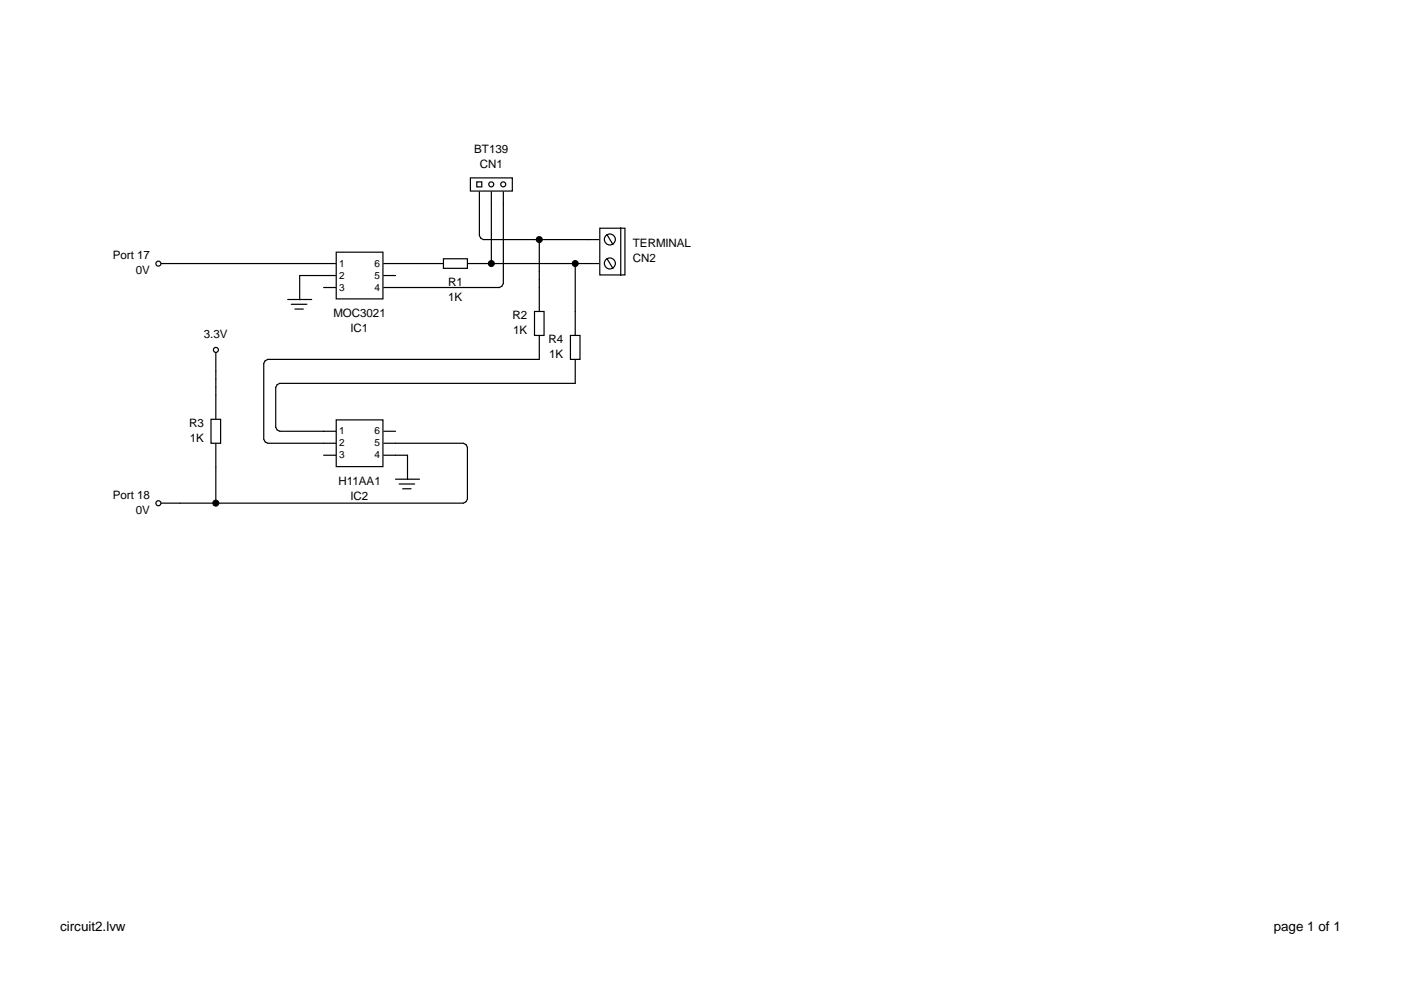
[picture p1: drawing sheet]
<svg xmlns="http://www.w3.org/2000/svg" width="297mm" height="210mm" viewBox="0 0 297 210" stroke-linecap="round" stroke-linejoin="round" font-family="sans-serif">
<path d="M101.6 40.7v2.5M104.2 40.7v2.5M106.7 40.7v2.5" fill="none" stroke="#000" stroke-width=".25"/>
<path d="M99.7 37.7h8.9v2.8h-8.9z" fill-rule="evenodd" fill="#fff"/>
<path d="M99.7 37.7h8.9v2.8h-8.9z" fill="none" stroke="#000" stroke-width=".25"/>
<path d="M101.1 38.6h1v1h-1z" fill-rule="evenodd" fill="#fff"/>
<path d="M101.1 38.6h1v1h-1z" fill="none" stroke="#000" stroke-width=".25"/>
<circle cx="104.2" cy="39.1" r=".54" fill="#fff"/>
<circle cx="104.2" cy="39.1" r=".54" fill="none" stroke="#000" stroke-width=".25"/>
<circle cx="106.7" cy="39.1" r=".54" fill="#fff"/>
<g fill="none" stroke="#000" stroke-width=".25">
<path d="M68.6 55.9h2.6M68.6 58.4h2.6M81.4 55.9h2.5M81.4 58.4h2.5M68.6 61h2.6M81.4 61h2.5"/>
<circle cx="106.7" cy="39.1" r=".54"/>
</g>
<path d="M71.3 53.5h9.9v9.9h-9.9z" fill-rule="evenodd" fill="#fff"/>
<path d="M71.3 53.5h9.9v9.9h-9.9zM124.5 50.8h2.6M124.5 55.9h2.6" fill="none" stroke="#000" stroke-width=".25"/>
<path d="M127.2 48.4h5.3v9.9h-5.3z" fill-rule="evenodd" fill="#fff"/>
<path d="M127.2 48.4h5.3v9.9h-5.3zM131.6 48.3v10.1" fill="none" stroke="#000" stroke-width=".25"/>
<circle cx="129.3" cy="50.8" r="1.17" fill="#fff"/>
<g fill="none" stroke="#000" stroke-width=".25">
<path d="M128.7 49.7l1.3 2.2"/>
<circle cx="129.3" cy="50.8" r="1.17"/>
</g>
<circle cx="129.3" cy="55.9" r="1.17" fill="#fff"/>
<g fill="none" stroke="#000" stroke-width=".25">
<path d="M88.9 55.9h5.2M99.1 55.9h5.1M128.7 54.8l1.3 2.1"/>
<circle cx="129.3" cy="55.9" r="1.17"/>
</g>
<path d="M94 54.9h5.1v2h-5.1z" fill-rule="evenodd" fill="#fff"/>
<path d="M94 54.9h5.1v2h-5.1zM45.8 83.8v5.1M45.8 94v5.1" fill="none" stroke="#000" stroke-width=".25"/>
<path d="M44.7 88.9h2.1v5.1h-2.1z" fill-rule="evenodd" fill="#fff"/>
<g fill="none" stroke="#000" stroke-width=".25">
<path d="M34 55.9h4.1M63.5 58.4v5.1M45.8 74.6v4.1M61 63.5h5.1M61.8 64.5h3.3M62.5 65.5h1.8M44.7 88.9h2.1v5.1h-2.1zM68.6 91.4h2.6M68.6 94h2.6M68.6 96.5h2.6M81.4 91.4h2.5M81.4 94h2.5"/>
<path d="M81.4 96.5h2.5M86.4 96.5v5.1M34 106.7h4.1M83.9 101.6h5M84.6 102.6h3.3M85.4 103.6h1.8"/>
</g>
<path d="M71.3 89h9.9v9.9h-9.9z" fill-rule="evenodd" fill="#fff"/>
<path d="M114.3 61v5.1M114.3 71.2v5M71.3 89h9.9v9.9h-9.9z" fill="none" stroke="#000" stroke-width=".25"/>
<path d="M113.3 66h2.1v5.1h-2.1z" fill-rule="evenodd" fill="#fff"/>
<path d="M113.3 66h2.1v5.1h-2.1zM122 66v5.2M122 76.2v5.1" fill="none" stroke="#000" stroke-width=".25"/>
<path d="M120.9 71.1h2.1v5.1h-2.1z" fill-rule="evenodd" fill="#fff"/>
<path d="M120.9 71.1h2.1v5.1h-2.1z" fill="none" stroke="#000" stroke-width=".25"/>
<circle cx="33.6" cy="55.9" r=".54" fill="#fff"/>
<circle cx="33.6" cy="55.9" r=".54" fill="none" stroke="#000" stroke-width=".25"/>
<circle cx="33.6" cy="106.7" r=".54" fill="#fff"/>
<circle cx="33.6" cy="106.7" r=".54" fill="none" stroke="#000" stroke-width=".25"/>
<circle cx="45.8" cy="74.2" r=".54" fill="#fff"/>
<g fill="none" stroke="#000" stroke-width=".25">
<path d="M38.1 55.9h30.5M63.5 58.4h5.1M83.9 55.9h5M101.6 43.2v6.8l.3 .5 .6 .3h22M104.2 43.2v12.7h20.3M106.7 43.2v16.9l-.3 .6-.5 .3h-22M114.3 50.8v10.2M122 55.9v10.1M45.8 78.7v5.1M114.3 76.2h-57.5l-.6 .3-.3 .5v16.1l.3 .6 .6 .3h11.8M45.8 99.1v7.6M83.9 94h14.4l.5 .3 .3 .5v11l-.3 .6-.5 .3h-60.2"/>
<path d="M83.9 96.5h2.5M122 81.3h-62.7l-.5 .3-.3 .5v8.5l.3 .5 .5 .3h9.3"/>
<circle cx="45.8" cy="74.2" r=".54"/>
</g>
<g fill="#000">
<circle cx="104.2" cy="55.9" r=".64"/>
<circle cx="114.3" cy="50.8" r=".64"/>
<circle cx="122" cy="55.9" r=".64"/>
<circle cx="45.8" cy="106.7" r=".64"/>
</g>
<g fill="none" stroke="#000" stroke-width=".21">
<circle cx="104.2" cy="55.9" r=".64"/>
<circle cx="114.3" cy="50.8" r=".64"/>
<circle cx="122" cy="55.9" r=".64"/>
<circle cx="45.8" cy="106.7" r=".64"/>
</g>
<g font-size="2.8">
<text x="12.7" y="197.4">circuit2.lvw</text>
<text x="270.1" y="197.4">page 1 of 1</text>
</g>
<g font-size="2.5">
<text x="100.5" y="32.5">BT139</text>
<text x="101.7" y="35.6">CN1</text>
<text x="134.2" y="52.4">TERMINAL</text>
<text x="23.9" y="54.9">Port 17</text>
<text x="28.8" y="58.1">0V</text>
<text x="134.2" y="55.6">CN2</text>
<text x="95" y="60.7">R1</text>
<text x="95" y="63.8">1K</text>
<text x="43.2" y="71.7">3.3V</text>
<text x="70.7" y="67.3">MOC3021</text>
<text x="74.3" y="70.4">IC1</text>
<text x="108.7" y="67.6">R2</text>
<text x="108.8" y="70.8">1K</text>
<text x="116.3" y="72.7">R4</text>
<text x="116.4" y="75.9">1K</text>
<text x="40.1" y="90.5">R3</text>
<text x="40.2" y="93.7">1K</text>
<text x="23.9" y="105.7">Port 18</text>
<text x="71.8" y="102.8">H11AA1</text>
<text x="74.3" y="106">IC2</text>
<text x="28.8" y="108.9">0V</text>
</g>
<g font-size="2.1">
<text x="71.9" y="56.5">1</text>
<text x="71.9" y="59.1">2</text>
<text x="79.4" y="59.1">5</text>
<text x="79.4" y="56.5">6</text>
<text x="71.9" y="61.6">3</text>
<text x="79.4" y="61.6">4</text>
<text x="71.9" y="92.1">1</text>
<text x="71.9" y="94.6">2</text>
<text x="79.4" y="94.6">5</text>
<text x="79.4" y="92.1">6</text>
<text x="71.9" y="97.2">3</text>
<text x="79.4" y="97.2">4</text>
</g>
</svg>
